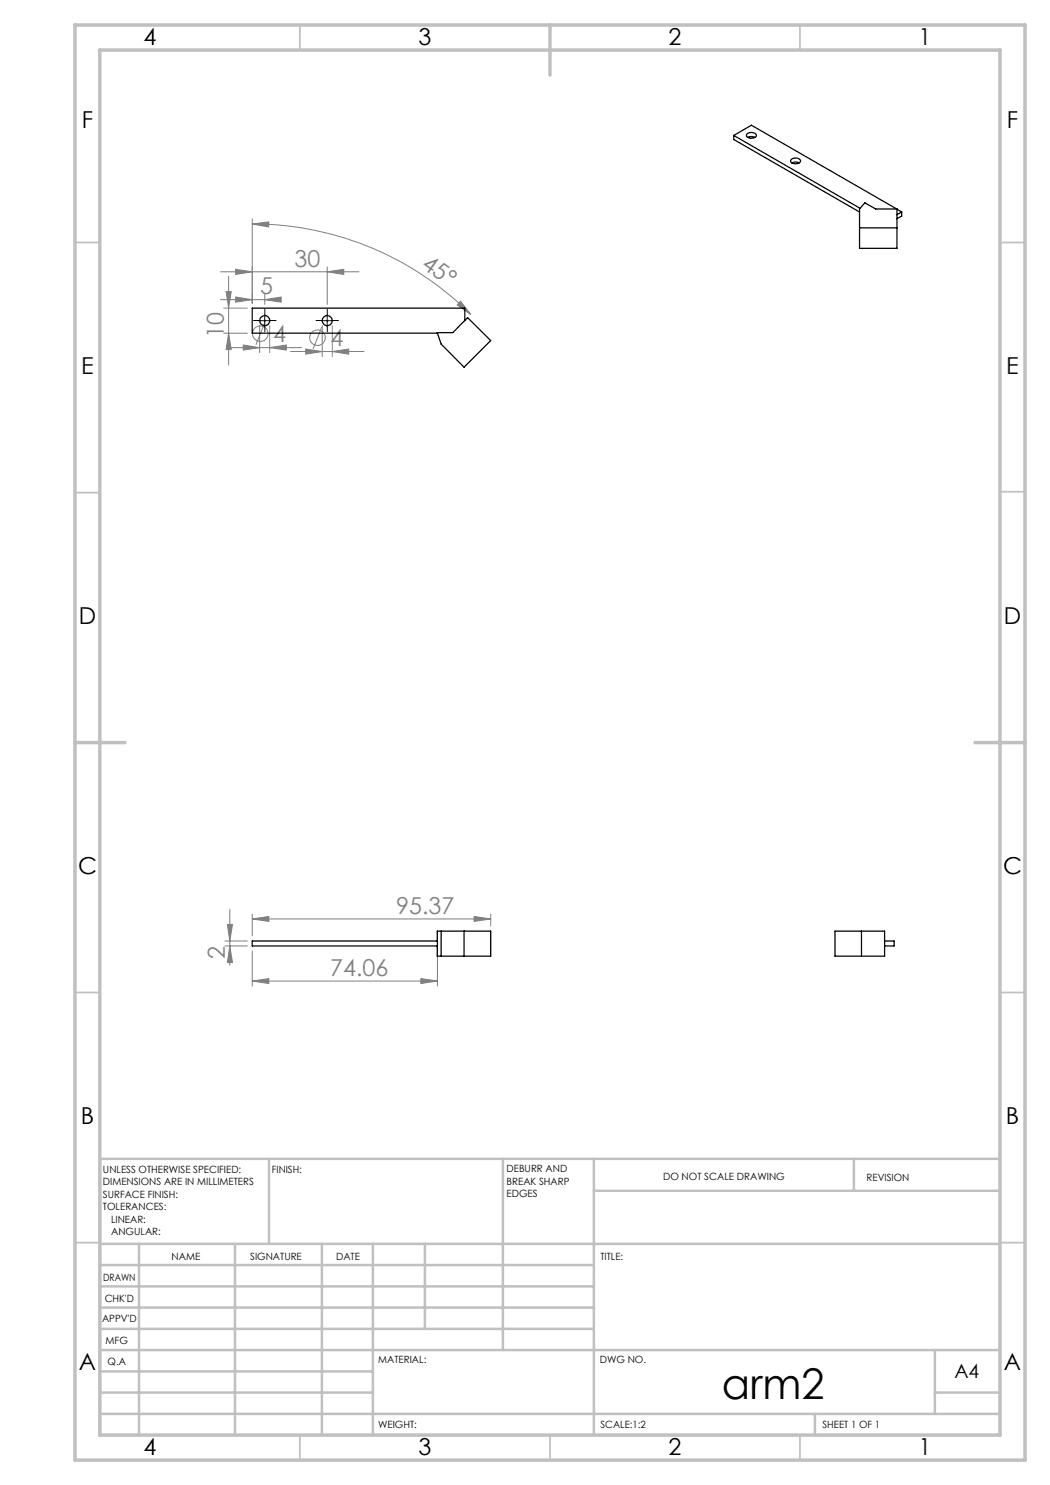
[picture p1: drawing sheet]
<svg xmlns="http://www.w3.org/2000/svg" width="210mm" height="297mm" viewBox="0 0 210 297" stroke-linecap="round" stroke-linejoin="round" font-family="sans-serif">
<g fill="none" stroke="#808080" stroke-width=".2">
<path d="M44.1 59.9h11.8M44.1 54.4h27.7M45.2 58.3h1l-.5 3.3zM45.7 55.3v17.7M47.1 59.4l3.3 .5-3.3 .5zM47.1 53.9l3.3 .5-3.3 .5zM50.4 44.8l3.4-.4-.1 1zM50.4 44.8a61.7 61.7 0 0 1 43.8 18.1M50.4 43.8v16.8M53 59.9l3.2-.5v1zM53 58.9v2M65.4 54.4l3.4-.5v1z"/>
<path d="M65.4 53.4v7.5M44.7 61.6h4.8M44.7 66.6h4.8M45.6 69.5h14.7M45.7 66.6l.5 3.3h-1zM48.6 69l3.3 .5-3.3 .5zM51.9 65.1v5.4M53 64.5l-1.8 4.5M53.9 69.5l3.4-.5v1zM53.9 65.1v5.4M58.1 70.3h14.7M61.1 69.8l3.4 .5-3.4 .5z"/>
<path d="M64.4 65.3l-1.8 4.5M64.5 65.1v6.2M66.5 70.3l3.2-.5v1zM66.5 65.1v6.2M92.1 60.3l2.1 2.6-2.8-1.9zM45 188.2h4.5M45 189.2h4.5M45.5 184.9h1l-.5 3.3zM46 181.9v11.1M46 189.2l.5 3.3h-1zM50.4 196.2l3.4-.5v1zM50.4 183.8l3.4-.5v1z"/>
<path d="M50.4 182.8v4.4M50.4 190.2v7M50.4 196.2h37.1M50.4 183.8h47.7M84.2 195.7l3.3 .5-3.3 .5zM87.5 190.2v7M94.8 183.3l3.3 .5-3.3 .5zM98.1 182.8v2.4"/>
<circle cx="52.1" cy="66.7" r="1.55"/>
<circle cx="63.5" cy="67.5" r="1.55"/>
</g>
<path d="M51.7 64.1h-1M53 62.9v-1M53 65.4v1M54.2 64.1h1M64.2 64.1h-1M65.5 62.9v-1M65.5 65.4v1M66.7 64.1h1" fill="none" stroke="#000" stroke-width=".2" stroke-dasharray="15.2 1.3 1.3 1.3"/>
<path d="M51.7 64.1h2.5M53 62.9v2.5M64.2 64.1h2.5M65.4 62.9v2.5" fill="none" stroke="#000" stroke-width=".2"/>
<g fill="none" stroke="#c0c0c0" stroke-width=".35">
<path d="M60 5v5M160 5v5M15 48.5h5M200 48.5h5M15 98.5h5M200 98.4h5M15 198.5h5M200 198.5h5M15 248.5h5M200 248.5h5M60 287v5M110 287v5"/>
<path d="M160 287v5"/>
</g>
<g fill="none" stroke="#c0c0c0" stroke-width=".5">
<path d="M53.8 231.8v17M100.6 231.8v38.2M118.8 231.8v55.2M118.8 238.2h81.2M170.8 231.8v6.4M200 231.8h-180v55.2M20 248.8h180M20 257.3h98.8M20 253h98.8M27.8 248.8v38.2M47 248.8v38.2M64.4 248.8v38.2"/>
<path d="M74.6 248.8v38.2M85 248.8v17M20 265.8h98.8M20 261.5h98.8M20 278.5h54.6M20 274.3h54.6M20 270h180M187 278.5h13M187 270v12.8M20 282.8h180M163 282.8v4.2"/>
</g>
<path d="M15 5h190v287h-190zM20 10h180v277h-180zM110 5v10M15 148.5h10M195 148.5h10" fill="none" stroke="#c0c0c0" stroke-width=".7"/>
<g fill="#808080">
<path d="M92.1 60.3l2.1 2.6-2.8-1.9zM50.4 44.8l3.4-.4-.1 1z"/>
<path d="M50.4 196.2l3.4-.5v1zM84.2 195.7l3.3 .5-3.3 .5zM50.4 183.8l3.4-.5v1zM94.8 183.3l3.3 .5-3.3 .5zM48.6 69l3.3 .5-3.3 .5zM53.9 69.5l3.4-.5v1zM61.1 69.8l3.4 .5-3.4 .5zM66.5 70.3l3.2-.5v1zM47.1 59.4l3.3 .5-3.3 .5zM53 59.9l3.2-.5v1zM47.1 53.9l3.3 .5-3.3 .5zM65.4 54.4l3.4-.5v1z"/>
<path d="M45.5 184.9h1l-.5 3.3zM46 189.2l.5 3.3h-1zM45.2 58.3h1l-.5 3.3zM45.7 66.6l.5 3.3h-1z"/>
</g>
<g fill="none" stroke="#000" stroke-width=".25">
<path d="M146.8 27.1l25.2 14.6M146.8 27.1l3.5-2.1 29.1 16.8M146.8 27.1v.8l25.1 14.5M149.4 26.8a1.25 1.25 0 0 1 1.9 .3 1.12 1.12 0 0 1-2 0zM149.6 27.5v-.1a1.5 1.5 0 0 1 1.4 .1M158.3 31.9l.1-.1a1.07 1.07 0 0 1 1.7 .5 1.19 1.19 0 0 1-2-.1zM158.4 32.6h.1a1.49 1.49 0 0 1 1.3 0M171.9 45.6h7.5M173 40.6l2.2 1.2h4.2v7.9h-7.5v-7.9zM179.4 41.8l.9 .6M180.3 42.4l-.9 .5M180.3 42.4v.8l-.9 .5"/>
<path d="M87.5 66.5h3.1l2.9-3 4.6 4.6-5.3 5.3-4.6-4.6zM93 64.1v-2.5h-42.6v5h37.1M50.4 188.2h37.1v1h-37.1zM87.5 188.2v-2h10.6v5h-10.6v-2M88.2 186.2v5M92.8 186.2v5M167 186.2h9.9v5h-9.9zM172.3 186.2v5M176.9 188.2h1.9v1h-1.9"/>
<circle cx="52.9" cy="64.1" r="1"/>
<circle cx="65.5" cy="64.1" r="1"/>
</g>
<text font-size="8.5" x="144.3" y="279.7">arm2</text>
<g font-size="4.7">
<text x="28.7" y="9">4</text>
<text x="83.7" y="9">3</text>
<text x="133.7" y="9">2</text>
<text x="183.7" y="9">1</text>
<text x="16.4" y="25.5">F</text>
<text x="201.4" y="25.5">F</text>
<text x="16.2" y="74.7">E</text>
<text x="201.2" y="74.7">E</text>
<text x="15.8" y="124.7">D</text>
<text x="200.8" y="124.7">D</text>
<text x="15.6" y="174.7">C</text>
<text x="200.6" y="174.7">C</text>
<text x="16.2" y="224.7">B</text>
<text x="201.2" y="224.7">B</text>
<text x="15.8" y="274">A</text>
<text x="200.8" y="274">A</text>
<text x="28.7" y="291">4</text>
<text x="83.7" y="291">3</text>
<text x="133.7" y="291">2</text>
<text x="183.7" y="291">1</text>
</g>
<g font-size="4.7" fill="#808080">
<text x="58.9" y="53.3">30</text>
<text x="84.1" y="53.4" transform="rotate(35 84.1 53.4)">45°</text>
<text x="52" y="58.9">5</text>
<text x="44.7" y="67.5" transform="rotate(-90 44.7 67.5)">10</text>
<text x="54.6" y="68.4">4</text>
<text x="66.1" y="69.2">4</text>
<text x="79.2" y="182.8">95.37</text>
<text x="45" y="191.7" transform="rotate(-90 45 191.7)">2</text>
<text x="66.1" y="195.2">74.06</text>
</g>
<text font-size="3.9" x="190.9" y="275.5">A4</text>
<g font-size="2">
<text x="20.6" y="234.6">UNLESS OTHERWISE SPECIFIED:</text>
<text x="20.6" y="237.1">DIMENSIONS ARE IN MILLIMETERS</text>
<text x="20.6" y="239.6">SURFACE FINISH:</text>
<text x="54.4" y="234.6">FINISH:</text>
<text x="101.3" y="234.5">DEBURR AND</text>
<text x="101.3" y="237">BREAK SHARP</text>
<text x="101.3" y="239.5">EDGES</text>
<text x="132.6" y="236">DO NOT SCALE DRAWING</text>
<text x="173.3" y="236.2">REVISION</text>
<text x="20.6" y="242.1">TOLERANCES:</text>
<text x="22.2" y="244.6">LINEAR:</text>
<text x="22.2" y="247.1">ANGULAR:</text>
<text x="34.3" y="252">NAME</text>
<text x="50" y="251.9">SIGNATURE</text>
<text x="67.2" y="251.9">DATE</text>
<text x="120.1" y="251.9">TITLE:</text>
<text x="20.6" y="256.1">DRAWN</text>
<text x="20.9" y="260.3">CHK'D</text>
<text x="20.4" y="264.4">APPV'D</text>
<text x="21.1" y="268.8">MFG</text>
<text x="21.5" y="273">Q.A</text>
<text x="75.6" y="272.5">MATERIAL:</text>
<text x="120" y="272.5">DWG NO.</text>
<text x="75.6" y="285.5">WEIGHT:</text>
<text x="120.1" y="285.6">SCALE:1:2</text>
<text x="164.5" y="285.6">SHEET 1 OF 1</text>
</g>
</svg>
